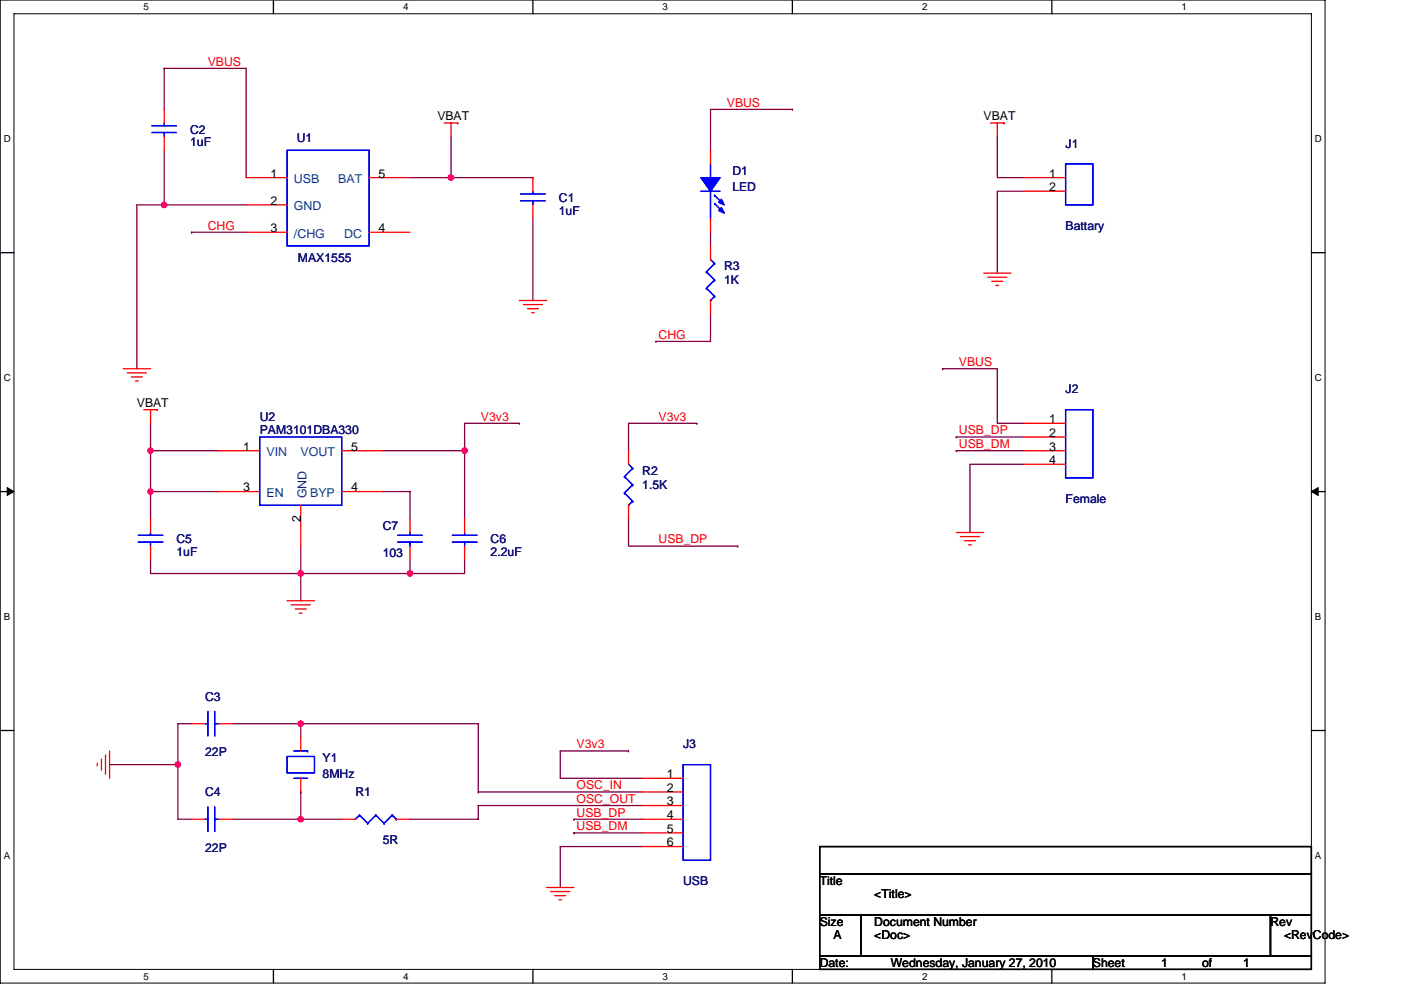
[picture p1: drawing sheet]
<svg xmlns="http://www.w3.org/2000/svg" width="297mm" height="210mm" viewBox="0 0 297 210" stroke-linecap="round" stroke-linejoin="round" font-family="sans-serif">
<path d="M.1 0h280.8v208.5h-280.8zM3 2.9h275v202.7h-275z" fill="none" stroke="#000" stroke-width=".21"/>
<g fill="#fff">
<path d="M30.5 .3h1.1v2.3h-1.1z"/>
<path d="M30.5 205.9h1.1v2.3h-1.1z"/>
</g>
<path d="M58 0v2.9M58 205.6v2.9" fill="none" stroke="#000" stroke-width=".28"/>
<g fill="#fff">
<path d="M85.5 .3h1.1v2.3h-1.1z"/>
<path d="M85.5 205.9h1.1v2.3h-1.1z"/>
</g>
<path d="M113 0v2.9M113 205.6v2.9" fill="none" stroke="#000" stroke-width=".28"/>
<g fill="#fff">
<path d="M140.5 .3h1.1v2.3h-1.1z"/>
<path d="M140.5 205.9h1.1v2.3h-1.1z"/>
</g>
<path d="M168 0v2.9M168 205.6v2.9" fill="none" stroke="#000" stroke-width=".28"/>
<g fill="#fff">
<path d="M195.5 .3h1.2v2.3h-1.2z"/>
<path d="M195.5 205.9h1.2v2.3h-1.2z"/>
</g>
<path d="M223 0v2.9M223 205.6v2.9" fill="none" stroke="#000" stroke-width=".28"/>
<g fill="#fff">
<path d="M250.5 .3h1.2v2.3h-1.2z"/>
<path d="M250.5 205.9h1.2v2.3h-1.2z"/>
<path d="M.8 28.3h1.5v2.3h-1.5z"/>
<path d="M278.8 28.3h1.5v2.3h-1.5z"/>
<path d="M.8 78.9h1.5v2.3h-1.5z"/>
<path d="M278.8 78.9h1.5v2.3h-1.5z"/>
</g>
<path d="M.1 53.6h2.9M278 53.6h2.9" fill="none" stroke="#000" stroke-width=".28"/>
<g fill="#fff">
<path d="M.8 129.6h1.4v2.3h-1.4z"/>
<path d="M278.8 129.6h1.4v2.3h-1.4z"/>
</g>
<path d="M.1 104.3h2.9M278 104.3h2.9" fill="none" stroke="#000" stroke-width=".28"/>
<path d="M1.5 103.4l1.5 .9-1.5 .8zM278 104.3l1.5-.9v1.7z" fill="#000" stroke="#000" stroke-width=".21"/>
<g fill="#fff">
<path d="M.8 180.3h1.4v2.3h-1.4z"/>
<path d="M278.8 180.3h1.4v2.3h-1.4z"/>
</g>
<path d="M.1 154.9h2.9M278 154.9h2.9M173.8 179.6h104.2v5.7h-104.2zM173.8 194h8.7v8.7h-8.7zM173.8 185.3h104.2v8.7h-104.2zM182.5 194h86.9v8.7h-86.9zM269.4 194h8.6v8.7h-8.6zM173.8 202.7h57.9v2.9h-57.9zM231.7 202.7h46.3v2.9h-46.3z" fill="none" stroke="#000" stroke-width=".28"/>
<g fill="none" stroke="#800040" stroke-width=".28">
<path d="M34.8 14.5h.1M34.8 14.5h17.4v23.2M34.8 14.5v8.7M34.8 31.9v11.6h17.4M86.9 37.7h8.7M95.6 29v8.7M95.6 37.7h17.4M113 37.7h.1M168 23.2h-17.4v8.7M168 23.2h.1M211.5 29v8.7h5.7M34.8 43.5h.1"/>
<path d="M34.8 43.5h-5.8v34.7M40.6 49.3h.1M40.6 49.3h11.6M113 46.4v17.3M150.6 49.3v2.9M217.2 40.6h-5.7v17.3M139.1 72.4h.1M150.6 66.6v5.8h-11.5M199.9 78.2h11.6v11.6h5.7M199.9 78.2h.1M31.9 95.6h.1M31.9 95.6v8.7"/>
<path d="M31.9 95.6h14.5M31.9 89.8v5.8M81.1 95.6h17.4M98.5 95.6h.1M98.5 95.6v14.5M110.1 89.8h-11.6v5.8M110.1 89.8h.1M147.7 89.8h-14.4v5.8M147.7 89.8h.1M202.8 92.7h.1M202.8 95.6h.1M202.8 92.7h14.4"/>
<path d="M202.8 95.6h14.4M217.2 98.5h-11.5v14.4M31.9 104.3h.1M31.9 104.3h14.5M31.9 118.7v2.9h31.9M31.9 104.3v5.8M63.8 115.8v5.8M81.1 104.3h5.8v5.8M86.9 118.7v2.9M98.5 118.7v2.9h-34.7M133.3 110.1v5.7h23.1M156.4 115.8h.1"/>
<path d="M63.8 121.6v5.8M63.8 121.6h.1M86.9 121.6h.1M40.6 153.5h-2.9v8.7M49.3 153.5h14.5M63.8 153.5h.1M63.8 153.5v2.9M63.8 153.5h37.6v14.5M133.3 159.3h-14.5v5.8h17.4M133.3 159.3h.1M23.2 162.2h14.5M37.7 162.2h.1"/>
<path d="M37.7 162.2v11.6h2.9M49.3 173.8h14.5M63.8 168h.1M63.8 173.8h8.7M63.8 168v5.8M101.4 168h.1M101.4 170.9h.1M101.4 170.9v2.9h-14.5M101.4 168h34.8M101.4 170.9h34.8M121.7 173.8h.1M121.7 176.7h.1"/>
<path d="M121.7 173.8h14.5M121.7 176.7h14.5M136.2 179.6h-17.4v8.6"/>
</g>
<g fill="#f0f" stroke="#f0f" stroke-width=".28">
<circle cx="34.8" cy="43.5" r=".57"/>
<circle cx="95.6" cy="37.7" r=".57"/>
<circle cx="37.7" cy="162.2" r=".57"/>
<circle cx="63.8" cy="173.8" r=".57"/>
<circle cx="63.8" cy="153.5" r=".57"/>
<circle cx="31.9" cy="95.6" r=".57"/>
<circle cx="31.9" cy="104.3" r=".57"/>
<circle cx="98.5" cy="95.6" r=".57"/>
<circle cx="86.9" cy="121.6" r=".57"/>
<circle cx="63.8" cy="121.6" r=".57"/>
</g>
<g fill="none" stroke="#f00" stroke-width=".28">
<path d="M34.8 23.2v2.9M34.8 29v2.9M52.2 37.7h8.7M78.2 37.7h8.7M94.2 26.1h2.9M95.6 26.1v2.9M97.1 26.1h.1M113 37.7v2.9M150.6 31.9v2.9M210 26.1h2.9M211.5 26.1v2.9M212.9 26.1h.1"/>
<path d="M217.2 37.7h8.7M52.2 43.5h8.7M52.2 49.3h8.7M78.2 49.3h8.7M113 43.5v2.9M150.6 46.4v2.9M150.6 52.2v2.8M208.6 57.9h5.7M209.4 58.8h4.1M210.3 59.7h2.3M217.2 40.6h8.7M26.1 78.2h5.8"/>
<path d="M27 79.1h4M27.9 79.9h2.3M110.1 63.7h5.8M111 64.6h4M111.8 65.5h2.3M112.7 66.3h.6M150.6 63.7v2.9M211.2 60.5h.5M28.7 80.8h.6M30.5 86.9h2.9M31.9 86.9v2.9M33.4 86.9h.1"/>
<path d="M46.4 95.6h8.7M72.5 95.6h8.6M133.3 95.6v2.9M217.2 95.6h8.7M217.2 89.8h8.7M217.2 92.7h8.7M217.2 98.5h8.7M31.9 110.1v2.8M31.9 115.8v2.9M46.4 104.3h8.7M63.8 107.2v8.6M72.5 104.3h8.6"/>
<path d="M86.9 110.1v2.8M86.9 115.8v2.9M98.5 110.1v2.8M98.5 115.8v2.9M133.3 107.2v2.9M202.8 112.9h5.8M203.6 113.8h4.1M204.5 114.7h2.3M205.4 115.6h.5M60.9 127.4h5.8M61.7 128.3h4.1M62.6 129.2h2.3"/>
<path d="M63.5 130h.5M23.2 159.3v5.8M40.6 153.5h2.9M46.4 153.5h2.9M63.8 156.4v2.9M20.6 161.9v.6M21.5 161v2.3M22.4 160.1v4.1M40.6 173.8h2.9M46.4 173.8h2.9M63.8 165.1v2.9M72.5 173.8h2.9"/>
<path d="M84 173.8h2.9M136.2 173.8h8.6M136.2 165.1h8.6M136.2 168h8.6M136.2 170.9h8.6M136.2 176.7h8.6M136.2 179.6h8.6M115.9 188.2h5.8M116.8 189.1h4M117.6 190h2.3M118.5 190.8h.6"/>
</g>
<g fill="none" stroke="#00f" stroke-width=".28">
<path d="M32.2 28.1h5.2M32.2 26.7h5.2M34.8 26.1v.6M34.8 28.1h.1M34.8 28.1v.9M60.9 31.9h17.3v20.3h-17.3zM150.6 34.8v2.9M225.9 34.8h5.8v8.7h-5.8zM110.4 42.6h5.2M110.4 41.1h5.2M113 40.6v.5M113 42.6h.1"/>
<path d="M113 42.6v.9M148.6 40.6h4.1M149.8 57.7h.1M149.8 57.7l1.7 1.7M150.6 46.4h.1M150.6 55l.9 .9M150.6 40.6v5.8M151.5 55.9h.1M151.5 59.4h.1M151.5 41.4h.1M151.5 43.2h.1M151.5 55.9l-1.7 1.8"/>
<path d="M151.5 59.4l-1.7 1.7M151.5 41.4l1.7 1.8M151.5 43.2l1.7 1.7M149.8 61.1h.1M149.8 61.1l1.7 1.8M150.6 63.7h.1M151.5 62.9h.1M151.5 62.9l-.9 .8M55.1 92.7h17.4v14.5h-17.4zM133.3 98.5l.8 .8M134.1 99.3h.1M134.1 99.3l-1.7 1.8"/>
<path d="M225.9 86.9h5.8v14.5h-5.8zM29.3 115h5.2M29.3 113.5h5.2M31.9 112.9v.6M31.9 115h.1M31.9 115v.8M84.3 115h5.2M84.3 113.5h5.2M86.9 112.9v.6M86.9 115h.1M86.9 115v.8M95.9 115h5.2"/>
<path d="M95.9 113.5h5.2M98.5 112.9v.6M98.5 115h.1M98.5 115v.8M132.4 101.1h.1M132.4 104.6h.1M132.4 101.1l1.7 1.7M132.4 104.6l1.7 1.7M133.3 107.2h.1M134.1 102.8h.1M134.1 106.3h.1M134.1 102.8l-1.7 1.8"/>
<path d="M134.1 106.3l-.8 .9M43.5 153.5h.6M44.1 150.9v5.2M45.5 150.9v5.2M45.5 153.5h.1M45.5 153.5h.9M62.3 159.3h2.9M65.2 159.3h.1M43.5 173.8h.6M44.1 171.2v5.2M45.5 171.2v5.2M45.5 173.8h.1"/>
<path d="M45.5 173.8h.9M60.9 160.4h5.8v3.5h-5.8zM62.3 165.1h2.9M76.2 172.9h.1M76.2 172.9l-.8 .9M76.2 172.9l1.8 1.7M78 174.6h.1M79.7 172.9h.1M79.7 172.9l-1.7 1.7M79.7 172.9l1.7 1.7M81.4 174.6h.1M83.2 172.9h.1"/>
<path d="M83.2 172.9l-1.8 1.7M83.2 172.9l.8 .9M84 173.8h.1M144.8 162.2h5.8v20.3h-5.8z"/>
</g>
<g fill="#00f" stroke="#00f" stroke-width=".28">
<path d="M148.6 37.7h4.1l-2.1 2.9z" fill-rule="evenodd"/>
<path d="M152.9 44l.6 1.2-1.1-.6z" fill-rule="evenodd"/>
<path d="M152.9 42.3l.6 1.2-1.1-.6z" fill-rule="evenodd"/>
<path d="M148.6 37.7h4.1l-2.1 2.9z" fill-rule="evenodd"/>
<path d="M152.9 44l.6 1.2-1.1-.6z" fill-rule="evenodd"/>
<path d="M152.9 42.3l.6 1.2-1.1-.6z" fill-rule="evenodd"/>
</g>
<g font-size="2.6" fill="#f00">
<text x="44.1" y="13.9">VBUS</text>
<text x="154.1" y="22.6">VBUS</text>
<text x="44.1" y="48.7">CHG</text>
<text x="139.6" y="71.8">CHG</text>
<text x="203.3" y="77.6">VBUS</text>
<text x="102" y="89.2">V3v3</text>
<text x="139.6" y="89.2">V3v3</text>
<text x="203.3" y="92.1">USB_DP</text>
<text x="203.3" y="95">USB_DM</text>
<text x="139.6" y="115.3">USB_DP</text>
<text x="122.3" y="158.7">V3v3</text>
<text x="122.3" y="167.4">OSC_IN</text>
<text x="122.3" y="170.3">OSC_OUT</text>
<text x="122.3" y="173.2">USB_DP</text>
<text x="122.3" y="176.1">USB_DM</text>
</g>
<g font-size="2.6" fill="#000080">
<text x="40.3" y="28.4">C2</text>
<text x="40.3" y="31">1uF</text>
<text x="62.9" y="30.1">U1</text>
<text x="225.9" y="31.3">J1</text>
<text x="155.3" y="37.1">D1</text>
<text x="155.3" y="40.6">LED</text>
<text x="118.5" y="42.9">C1</text>
<text x="118.5" y="45.5">1uF</text>
<text x="225.9" y="48.7">Battary</text>
<text x="63.2" y="55.6">MAX1555</text>
<text x="153.5" y="57.4">R3</text>
<text x="153.5" y="60.3">1K</text>
<text x="225.9" y="83.4">J2</text>
<text x="55.1" y="89.2">U2</text>
<text x="55.1" y="92.1">PAM3101DBA330</text>
<text x="136.2" y="100.8">R2</text>
<text x="136.2" y="103.7">1.5K</text>
<text x="225.9" y="106.6">Female</text>
<text x="81.1" y="112.4">C7</text>
<text x="37.4" y="115.3">C5</text>
<text x="37.4" y="117.9">1uF</text>
<text x="81.1" y="118.2">103</text>
<text x="104" y="115.3">C6</text>
<text x="104" y="117.9">2.2uF</text>
<text x="43.5" y="148.6">C3</text>
<text x="43.5" y="160.4">22P</text>
<text x="68.4" y="161.6">Y1</text>
<text x="144.8" y="158.7">J3</text>
<text x="68.4" y="165.1">8MHz</text>
<text x="43.5" y="168.8">C4</text>
<text x="75.3" y="168.8">R1</text>
<text x="81.1" y="179">5R</text>
<text x="43.5" y="180.7">22P</text>
<text x="144.8" y="187.7">USB</text>
</g>
<g font-size="2.6">
<text x="92.7" y="25.5">VBAT</text>
<text x="208.6" y="25.5">VBAT</text>
<text x="57.4" y="37.7">1</text>
<text x="80.3" y="37.7">5</text>
<text x="222.4" y="37.7">1</text>
<text x="222.4" y="40.5">2</text>
<text x="57.4" y="43.4">2</text>
<text x="57.4" y="49.2">3</text>
<text x="80.3" y="49.2">4</text>
<text x="29" y="86.3">VBAT</text>
<text x="222.4" y="89.8">1</text>
<text x="51.6" y="95.6">1</text>
<text x="74.5" y="95.6">5</text>
<text x="222.4" y="92.7">2</text>
<text x="222.4" y="95.6">3</text>
<text x="222.4" y="98.4">4</text>
<text x="51.6" y="104.2">3</text>
<text x="74.5" y="104.2">4</text>
<text x="63.8" y="110.7" transform="rotate(-90 63.8 110.7)">2</text>
<text x="141.3" y="165.1">1</text>
<text x="141.3" y="168">2</text>
<text x="141.3" y="170.8">3</text>
<text x="141.3" y="173.7">4</text>
<text x="141.3" y="176.6">5</text>
<text x="141.3" y="179.5">6</text>
<text x="173.8" y="187.7">Title</text>
<text x="185.4" y="190.6">&lt;Title&gt;</text>
<text x="173.8" y="196.4">Size</text>
<text x="185.4" y="196.4">Document Number</text>
<text x="269.4" y="196.4">Rev</text>
<text x="176.7" y="199.3">A</text>
<text x="185.4" y="199.3">&lt;Doc&gt;</text>
<text x="272.2" y="199.3">&lt;RevCode&gt;</text>
<text x="173.8" y="205">Date:</text>
<text x="188.9" y="205">Wednesday, January 27, 2010</text>
<text x="231.7" y="205">Sheet</text>
<text x="246.2" y="205">1</text>
<text x="254.9" y="205">of</text>
<text x="263.6" y="205">1</text>
</g>
<g font-size="2.6" fill="#004080">
<text x="62.3" y="38.8">USB</text>
<text x="71.7" y="38.8">BAT</text>
<text x="62.3" y="44.6">GND</text>
<text x="62.3" y="50.4">/CHG</text>
<text x="73" y="50.4">DC</text>
<text x="56.5" y="96.8">VIN</text>
<text x="63.7" y="96.8">VOUT</text>
<text x="56.5" y="105.4">EN</text>
<text x="65" y="105.7" transform="rotate(-90 65 105.7)">GND</text>
<text x="65.7" y="105.4">BYP</text>
</g>
<g font-size="2.1">
<text x="30.5" y="2.2">5</text>
<text x="85.5" y="2.2">4</text>
<text x="140.5" y="2.2">3</text>
<text x="195.5" y="2.2">2</text>
<text x="250.5" y="2.2">1</text>
<text x=".8" y="30.1">D</text>
<text x="278.8" y="30.1">D</text>
<text x=".8" y="80.8">C</text>
<text x="278.8" y="80.8">C</text>
<text x=".8" y="131.4">B</text>
<text x="278.8" y="131.4">B</text>
<text x=".8" y="182.1">A</text>
<text x="278.8" y="182.1">A</text>
<text x="30.5" y="207.8">5</text>
<text x="85.5" y="207.8">4</text>
<text x="140.5" y="207.8">3</text>
<text x="195.5" y="207.8">2</text>
<text x="250.5" y="207.8">1</text>
</g>
</svg>
